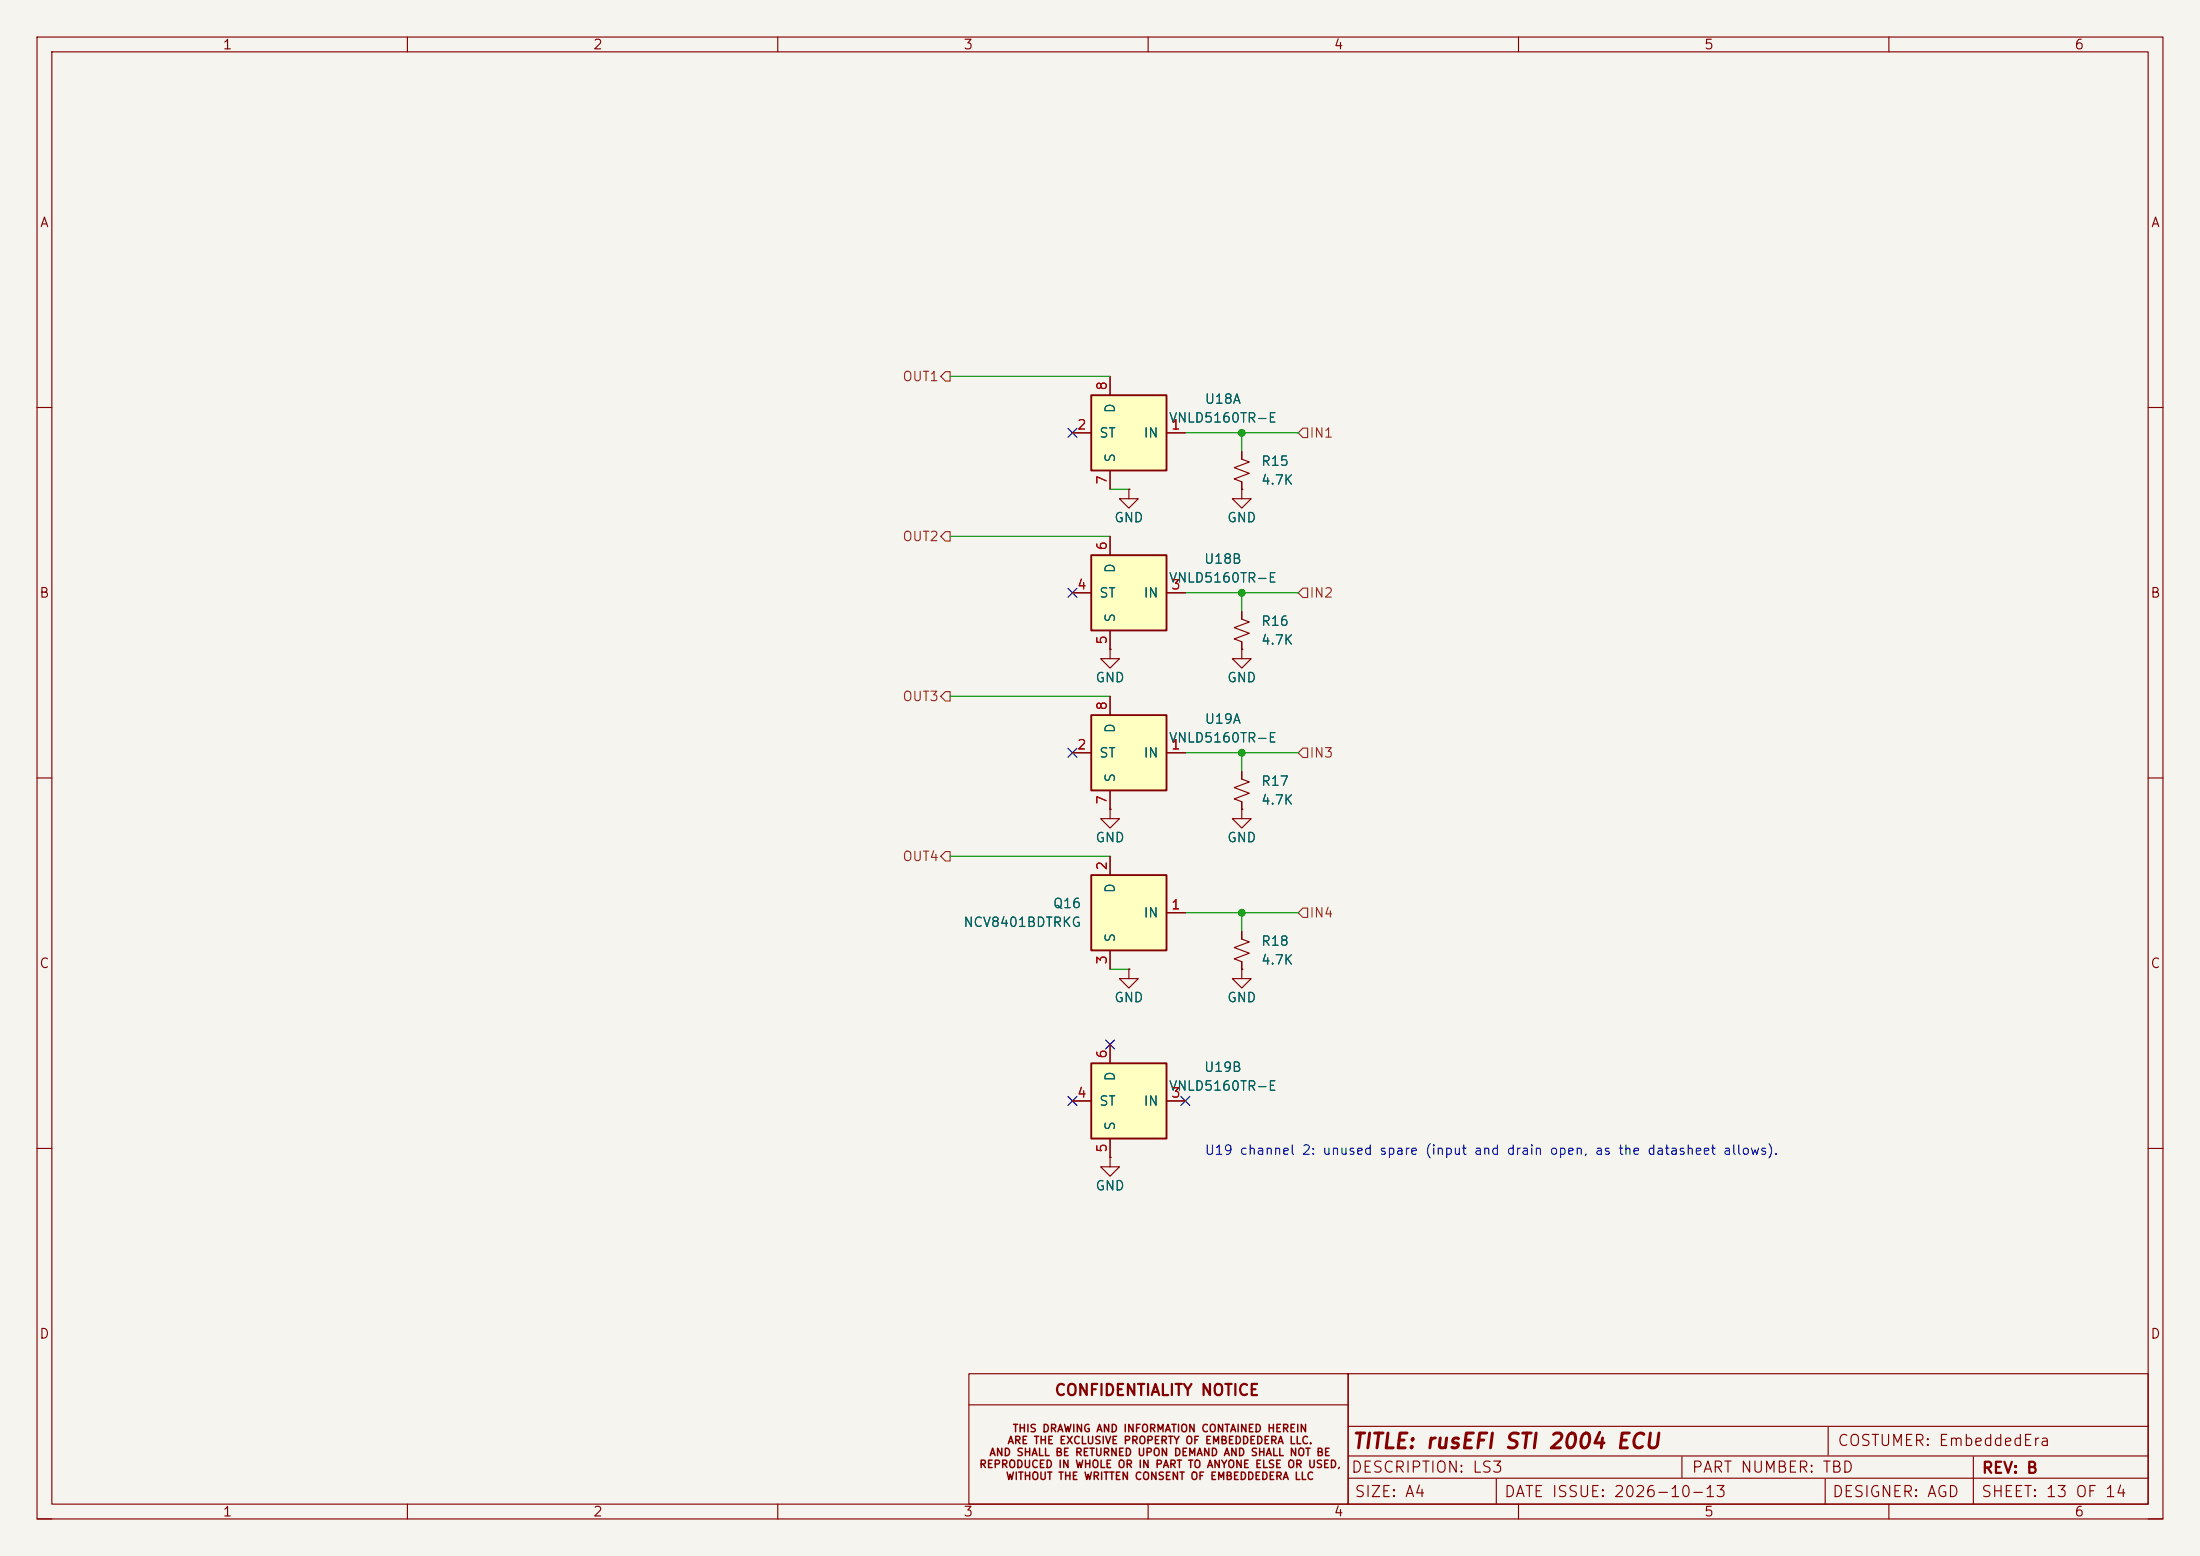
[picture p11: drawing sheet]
<svg xmlns="http://www.w3.org/2000/svg" width="297mm" height="210mm" viewBox="0 0 297 210" stroke-linecap="round" stroke-linejoin="round" font-family="sans-serif">
<path d="M0 0h297v210h-297z" fill="#f5f4ef" stroke="#f5f4ef" stroke-width=".14"/>
<g fill="none" stroke="#840000" stroke-width=".15">
<path d="M5 5h287v200h-287zM7 7h283v196h-283zM55 5v2M105 5v2M155 5v2M205 5v2M255 5v2M5 55h2M290 55h2M167.6 87.6v1.3h1.3l-1.3 1.3-1.2-1.3h1.2M167.6 87.6h.1M5 105h2"/>
<path d="M290 105h2M5 155h2M149.9 156.2v1.3h1.2l-1.2 1.3-1.3-1.3h1.3M149.9 156.2h.1M290 155h2M130.8 185.4h51.2v17.6h-51.2zM130.8 189.6h51.2M182 185.4h108v17.6h-108zM182 199.5h108M182 196.5h108M182 192.5h108M202 199.6v3.4"/>
<path d="M227.1 196.6v2.8M246.4 199.6v3.4M246.8 192.6v3.8M266.4 196.6v6.4M5 205h2M55 203v2M105 203v2M155 203v2M205 203v2M255 203v2M290 205h2"/>
</g>
<path d="M147.3 143.5h10.2v10.2h-10.2z" fill="#ffffc2"/>
<path d="M147.3 143.5h10.2v10.2h-10.2z" fill="none" stroke="#840000" stroke-width=".25"/>
<g fill="none" stroke="#840000" stroke-width=".15">
<path d="M149.9 109.2v1.3h1.2l-1.2 1.3-1.3-1.3h1.3M149.9 109.2h.1M167.6 109.2v1.3h1.3l-1.3 1.3-1.2-1.3h1.2M167.6 109.2h.1M152.4 130.8v1.3h1.3l-1.3 1.3-1.3-1.3h1.3M152.4 130.8h.1M167.6 130.8v1.3h1.3l-1.3 1.3-1.2-1.3h1.2M167.6 130.8h.1M167.6 125.7v1l1.1 .4-2.1 .8 2.1 .8-2.1 .7 1 .4v1M144.8 148.6h2.5M149.9 141v2.5M149.9 153.7v2.5"/>
<path d="M157.5 148.6h2.5"/>
</g>
<path d="M147.3 118.1h10.2v10.2h-10.2z" fill="#ffffc2"/>
<path d="M147.3 118.1h10.2v10.2h-10.2z" fill="none" stroke="#840000" stroke-width=".25"/>
<path d="M152.4 66v1.3h1.3l-1.3 1.3-1.3-1.3h1.3M152.4 66h.1M167.6 82.6v1l1.1 .3-2.1 .8 2.1 .8-2.1 .7 1 .4v1M149.9 115.6v2.5M149.9 128.3v2.5M157.5 123.2h2.5" fill="none" stroke="#840000" stroke-width=".15"/>
<path d="M147.3 74.9h10.2v10.2h-10.2z" fill="#ffffc2"/>
<path d="M147.3 74.9h10.2v10.2h-10.2z" fill="none" stroke="#840000" stroke-width=".25"/>
<path d="M149.9 72.4v2.5M144.8 80h2.5M149.9 85.1v2.5M157.5 80h2.5" fill="none" stroke="#840000" stroke-width=".15"/>
<path d="M147.3 53.3h10.2v10.2h-10.2z" fill="#ffffc2"/>
<path d="M147.3 53.3h10.2v10.2h-10.2z" fill="none" stroke="#840000" stroke-width=".25"/>
<path d="M144.8 58.4h2.5M149.9 50.8v2.5M157.5 58.4h2.5M149.9 63.5v2.5M167.6 66v1.3h1.3l-1.3 1.3-1.2-1.3h1.2M167.6 66h.1M167.6 61v1l1.1 .4-2.1 .7 2.1 .8-2.1 .7 1 .4v1M167.6 104.1v1.1l1.1 .3-2.1 .8 2.1 .8-2.1 .7 1 .4v1" fill="none" stroke="#840000" stroke-width=".15"/>
<path d="M147.3 96.5h10.2v10.2h-10.2z" fill="#ffffc2"/>
<path d="M147.3 96.5h10.2v10.2h-10.2z" fill="none" stroke="#840000" stroke-width=".25"/>
<g fill="none" stroke="#840000" stroke-width=".15">
<path d="M144.8 58.4h2.5M149.9 50.8v2.5M157.5 58.4h2.5M149.9 63.5v2.5M149.9 72.4v2.5M152.4 66h.1M167.6 66h.1M167.6 61v1M167.6 65v1M144.8 80h2.5M149.9 87.6v1.3h1.2l-1.2 1.3-1.3-1.3h1.3M149.9 87.6h.1"/>
<path d="M149.9 85.1v2.5M149.9 94v2.5M157.5 80h2.5M167.6 87.6h.1M167.6 82.6v1M167.6 86.6v1M144.8 101.6h2.5M149.9 109.2h.1M149.9 106.7v2.5M149.9 115.6v2.5M157.5 101.6h2.5M167.6 109.2h.1"/>
<path d="M167.6 104.1v1.1M167.6 108.2v1M149.9 128.3v2.5M152.4 130.8h.1M157.5 123.2h2.5M167.6 130.8h.1M167.6 125.7v1M167.6 129.8v1M144.8 148.6h2.5M149.9 156.2h.1M149.9 141v2.5M149.9 153.7v2.5"/>
<path d="M157.5 148.6h2.5"/>
</g>
<path d="M127.6 50.2h.7v1.2h-.7l-.6-.6zM175.3 58.4l.6-.6h.6v1.3h-.6zM127.6 71.8h.7v1.2h-.7l-.6-.6zM127.6 93.3h.7v1.3h-.7l-.6-.6zM175.3 80l.6-.6h.6v1.2h-.6zM127.6 114.9h.7v1.3h-.7l-.6-.6zM175.3 101.6l.6-.6h.6v1.2h-.6zM175.9 122.6h.6v1.2h-.6l-.6-.6z" fill="none" stroke="#725600" stroke-width=".15"/>
<g fill="none" stroke="#009600" stroke-width=".15">
<path d="M128.3 50.8h21.6M160 58.4h15.3M167.6 58.4v2.6M128.3 72.4h21.6M149.9 66h2.5M128.3 94h21.6M160 80h15.3M167.6 80v2.6M128.3 115.6h21.6M160 101.6h15.3M167.6 101.6v2.5M149.9 130.8h2.5"/>
<path d="M160 123.2h15.3M167.6 123.2v2.5"/>
</g>
<path d="M144.2 57.8l1.2 1.2M145.4 57.8l-1.2 1.2M144.2 79.4l1.2 1.2M145.4 79.4l-1.2 1.2M144.2 101l1.2 1.2M145.4 101l-1.2 1.2M144.2 148l1.2 1.2M145.4 148l-1.2 1.2M149.3 140.4l1.2 1.2M150.5 140.4l-1.2 1.2M159.4 148l1.2 1.2M160.6 148l-1.2 1.2" fill="none" stroke="#000084" stroke-width=".15"/>
<g fill="#009600" stroke="#009600" stroke-width=".14">
<circle cx="167.6" cy="101.6" r=".46"/>
<circle cx="167.6" cy="58.4" r=".46"/>
<circle cx="167.6" cy="80" r=".46"/>
<circle cx="167.6" cy="123.2" r=".46"/>
</g>
<text font-size="2" fill="#840000" x="182.4" y="196">TITLE: rusEFI STI 2004 ECU</text>
<g font-size="1.5" fill="#840000">
<text x="142.3" y="188.7">CONFIDENTIALITY NOTICE</text>
<text x="248" y="195.5">COSTUMER: EmbeddedEra</text>
<text x="182.3" y="199.1">DESCRIPTION: LS3</text>
<text x="182.8" y="202.4">SIZE: A4</text>
<text x="203" y="202.4">DATE ISSUE: 2026-10-13</text>
<text x="228.3" y="199.1">PART NUMBER: TBD</text>
<text x="247.2" y="202.4">DESIGNER: AGD</text>
<text x="267.4" y="202.4">SHEET: 13 OF 14</text>
<text x="267.4" y="199.2">REV: B</text>
</g>
<g font-size="1.3" fill="#840000">
<text x="30" y="7">1</text>
<text x="80" y="7">2</text>
<text x="130" y="7">3</text>
<text x="180" y="7">4</text>
<text x="230" y="7">5</text>
<text x="280" y="7">6</text>
<text x="5.3" y="31">A</text>
<text x="290.3" y="31">A</text>
<text x="5.2" y="81">B</text>
<text x="290.2" y="81">B</text>
<text x="5.2" y="131">C</text>
<text x="290.2" y="131">C</text>
<text x="5.2" y="181">D</text>
<text x="290.2" y="181">D</text>
<text x="30" y="205">1</text>
<text x="80" y="205">2</text>
<text x="130" y="205">3</text>
<text x="180" y="205">4</text>
<text x="230" y="205">5</text>
<text x="280" y="205">6</text>
</g>
<g font-size="1.3" fill="#725600">
<text x="121.7" y="51.8">OUT1</text>
<text x="176.7" y="59.4">IN1</text>
<text x="121.7" y="73.4">OUT2</text>
<text x="176.7" y="81">IN2</text>
<text x="121.7" y="94.9">OUT3</text>
<text x="176.7" y="102.6">IN3</text>
<text x="121.7" y="116.5">OUT4</text>
<text x="176.7" y="124.2">IN4</text>
</g>
<g font-size="1.3" fill="#a90000">
<text x="149.7" y="52.8" transform="rotate(-90 149.7 52.8)">8</text>
<text x="145.3" y="58.3">2</text>
<text x="158" y="58.3">1</text>
<text x="149.7" y="65.5" transform="rotate(-90 149.7 65.5)">7</text>
<text x="149.7" y="74.4" transform="rotate(-90 149.7 74.4)">6</text>
<text x="145.3" y="79.9">4</text>
<text x="158" y="79.9">3</text>
<text x="149.7" y="87.1" transform="rotate(-90 149.7 87.1)">5</text>
<text x="149.7" y="96" transform="rotate(-90 149.7 96)">8</text>
<text x="145.3" y="101.5">2</text>
<text x="158" y="101.5">1</text>
<text x="149.7" y="108.7" transform="rotate(-90 149.7 108.7)">7</text>
<text x="149.7" y="117.6" transform="rotate(-90 149.7 117.6)">2</text>
<text x="158" y="123.1">1</text>
<text x="149.7" y="130.3" transform="rotate(-90 149.7 130.3)">3</text>
<text x="149.7" y="143" transform="rotate(-90 149.7 143)">6</text>
<text x="145.3" y="148.5">4</text>
<text x="158" y="148.5">3</text>
<text x="149.7" y="155.7" transform="rotate(-90 149.7 155.7)">5</text>
</g>
<g font-size="1.3" fill="#006464">
<text x="148.3" y="59.4">ST</text>
<text x="150.8" y="55.9" transform="rotate(-90 150.8 55.9)">D</text>
<text x="154.3" y="59.4">IN</text>
<text x="157.7" y="57.4">VNLD5160TR-E</text>
<text x="162.6" y="54.8">U18A</text>
<text x="150.8" y="62.5" transform="rotate(-90 150.8 62.5)">S</text>
<text x="170.2" y="63.2">R15</text>
<text x="170.2" y="65.7">4.7K</text>
<text x="150.3" y="70.8">GND</text>
<text x="165.6" y="70.8">GND</text>
<text x="150.8" y="77.4" transform="rotate(-90 150.8 77.4)">D</text>
<text x="162.5" y="76.4">U18B</text>
<text x="148.3" y="81">ST</text>
<text x="154.3" y="81">IN</text>
<text x="157.7" y="78.9">VNLD5160TR-E</text>
<text x="150.8" y="84.1" transform="rotate(-90 150.8 84.1)">S</text>
<text x="170.2" y="84.8">R16</text>
<text x="170.2" y="87.3">4.7K</text>
<text x="147.8" y="92.4">GND</text>
<text x="165.6" y="92.4">GND</text>
<text x="150.8" y="99" transform="rotate(-90 150.8 99)">D</text>
<text x="157.7" y="100.5">VNLD5160TR-E</text>
<text x="162.6" y="98">U19A</text>
<text x="148.3" y="102.6">ST</text>
<text x="150.8" y="105.7" transform="rotate(-90 150.8 105.7)">S</text>
<text x="154.3" y="102.6">IN</text>
<text x="170.2" y="106.4">R17</text>
<text x="147.8" y="114">GND</text>
<text x="165.6" y="114">GND</text>
<text x="170.2" y="108.9">4.7K</text>
<text x="130" y="125.4">NCV8401BDTRKG</text>
<text x="142.1" y="122.9">Q16</text>
<text x="150.8" y="120.6" transform="rotate(-90 150.8 120.6)">D</text>
<text x="154.3" y="124.2">IN</text>
<text x="150.8" y="127.3" transform="rotate(-90 150.8 127.3)">S</text>
<text x="170.2" y="128">R18</text>
<text x="170.2" y="130.5">4.7K</text>
<text x="150.3" y="135.6">GND</text>
<text x="165.6" y="135.6">GND</text>
<text x="148.3" y="149.6">ST</text>
<text x="150.8" y="146" transform="rotate(-90 150.8 146)">D</text>
<text x="154.3" y="149.6">IN</text>
<text x="157.7" y="147.5">VNLD5160TR-E</text>
<text x="162.5" y="145">U19B</text>
<text x="150.8" y="152.7" transform="rotate(-90 150.8 152.7)">S</text>
<text x="147.8" y="161">GND</text>
</g>
<text font-size="1.3" fill="#0000c2" x="162.5" y="156.2">U19 channel 2: unused spare (input and drain open, as the datasheet allows).</text>
<g font-size="1" fill="#840000">
<text x="133.5" y="196.8">AND SHALL BE RETURNED UPON DEMAND AND SHALL NOT BE</text>
<text x="135.9" y="195.2">ARE THE EXCLUSIVE PROPERTY OF EMBEDDEDERA LLC.</text>
<text x="136.6" y="193.5">THIS DRAWING AND INFORMATION CONTAINED HEREIN</text>
<text x="132.1" y="198.4">REPRODUCED IN WHOLE OR IN PART TO ANYONE ELSE OR USED,</text>
<text x="135.7" y="200">WITHOUT THE WRITTEN CONSENT OF EMBEDDEDERA LLC</text>
</g>
</svg>
